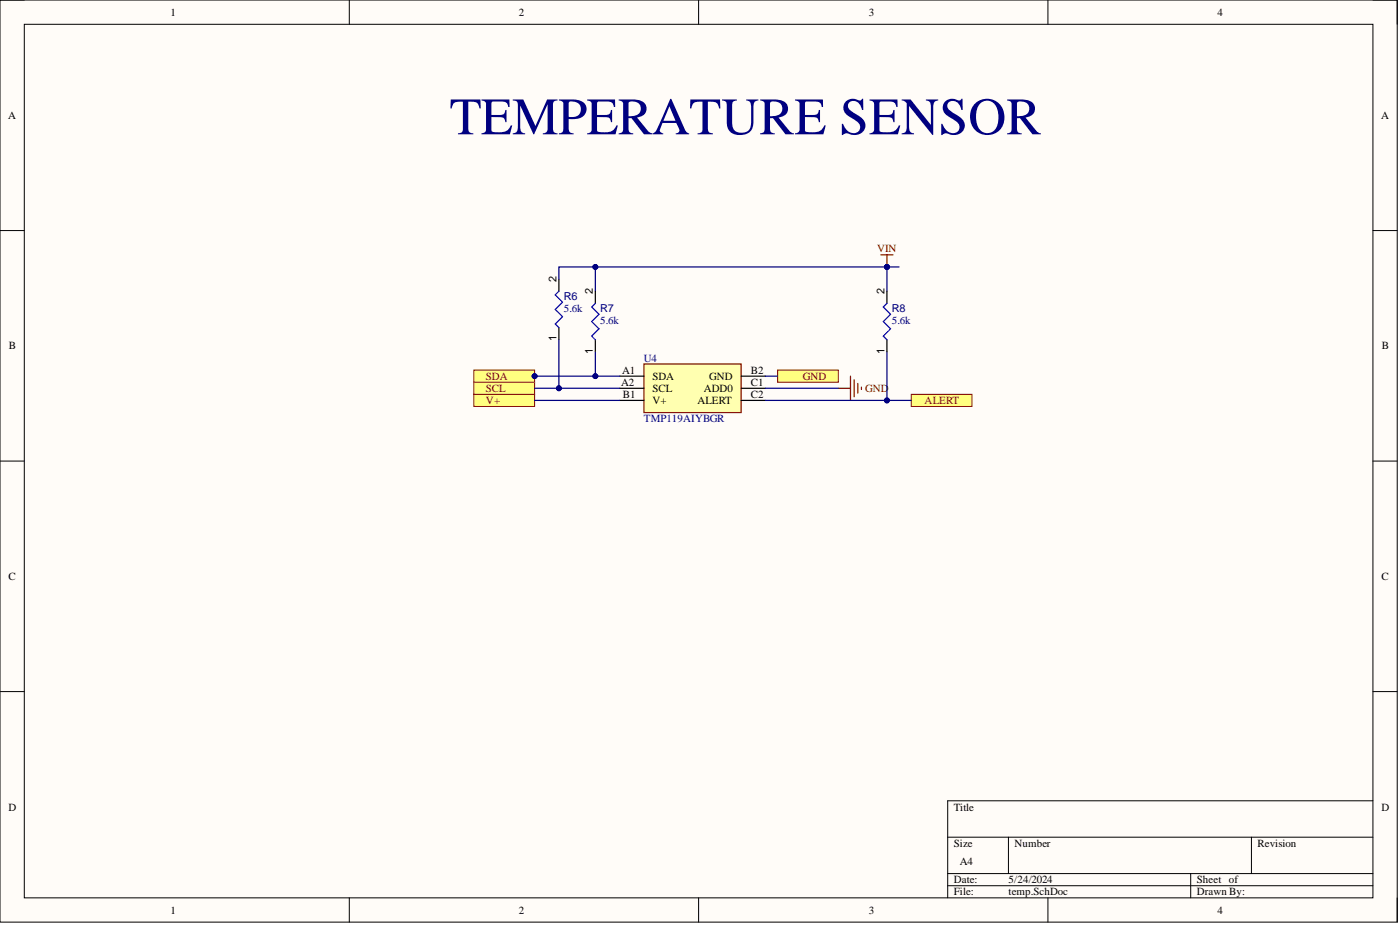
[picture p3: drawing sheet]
<svg xmlns="http://www.w3.org/2000/svg" width="292mm" height="193mm" viewBox="0 0 292 193" stroke-linecap="round" stroke-linejoin="round" font-family="sans-serif">
<path d="M0 0h291.5v192.4h-291.5z" fill-rule="evenodd" fill="#fffcf8"/>
<path d="M0 0h291.5v192.4h-291.5z" fill="none" stroke="#000" stroke-width=".21"/>
<path d="M5.1 5.1h281.4v182.2h-281.4z" fill-rule="evenodd" fill="#fffcf8"/>
<g fill="none" stroke="#000" stroke-width=".21">
<path d="M0 0h5.1M5.1 5.1h281.4v182.2h-281.4zM72.9 0v5.1M145.8 0v5.1M218.6 0v5.1M286.5 0h5v5.1M0 48.1h5.1M286.5 48.1h5M0 96.2h5.1M286.5 96.2h5M0 144.3h5.1M286.5 144.3h5"/>
<path d="M197.7 174.7h88.8M210.4 174.7v7.5M261.1 174.7v7.5M286.5 167.1h-88.8v20.2M72.9 187.3v5.1M145.8 187.3v5.1M197.7 182.2h88.8M197.7 184.8h88.8M218.6 187.3v5.1M248.4 182.2v5.1M291.5 187.3v5.1"/>
</g>
<path d="M183.8 53.2h2.5M185.1 53.2v2.5" fill="none" stroke="#800000" stroke-width=".25"/>
<circle cx="185.1" cy="55.7" r=".51" fill="#000080"/>
<circle cx="185.1" cy="55.7" r=".51" fill="none" stroke="#000080" stroke-width=".21"/>
<path d="M162.2 77.2h12.7v2.5h-12.7z" fill-rule="evenodd" fill="#ffff80"/>
<path d="M162.2 77.2h12.7v2.5h-12.7z" fill="none" stroke="#800000" stroke-width=".21"/>
<path d="M190.1 82.3h12.7v2.5h-12.7z" fill-rule="evenodd" fill="#ffff80"/>
<path d="M190.1 82.3h12.7v2.5h-12.7z" fill="none" stroke="#800000" stroke-width=".21"/>
<path d="M98.9 82.3h12.6v2.5h-12.6z" fill-rule="evenodd" fill="#ffff80"/>
<path d="M98.9 82.3h12.6v2.5h-12.6z" fill="none" stroke="#800000" stroke-width=".21"/>
<path d="M98.9 79.7h12.6v2.6h-12.6z" fill-rule="evenodd" fill="#ffff80"/>
<path d="M98.9 79.7h12.6v2.6h-12.6z" fill="none" stroke="#800000" stroke-width=".21"/>
<path d="M98.9 77.2h12.6v2.5h-12.6z" fill-rule="evenodd" fill="#ffff80"/>
<path d="M98.9 77.2h12.6v2.5h-12.6z" fill="none" stroke="#800000" stroke-width=".21"/>
<path d="M177.4 78.5v5M178.2 79.2v3.6M179 80v2M174.9 81h2.5M179.7 80.7v.6" fill="none" stroke="#800000" stroke-width=".25"/>
<path d="M134.4 75.9h20.2v10.2h-20.2z" fill-rule="evenodd" fill="#ffffb0"/>
<path d="M134.4 75.9h20.2v10.2h-20.2z" fill="none" stroke="#800000" stroke-width=".25"/>
<path d="M116.6 58.2v2.6M116.6 68.3v2.6M129.3 78.5h5.1M154.6 78.5h5.1M129.3 81h5.1M129.3 83.5h5.1M154.6 81h5.1M154.6 83.5h5.1" fill="none" stroke="#000" stroke-width=".25"/>
<path d="M116.6 60.8l-.8 .7 1.6 1.5-1.6 1.5 1.6 1.6-1.6 1.5 .8 .7" fill="none" stroke="#00f" stroke-width=".25"/>
<path d="M185.1 73.4v10.1" fill="none" stroke="#000080" stroke-width=".25"/>
<circle cx="185.1" cy="83.5" r=".51" fill="#000080"/>
<circle cx="185.1" cy="83.5" r=".51" fill="none" stroke="#000080" stroke-width=".21"/>
<path d="M124.2 55.7v5.1M159.7 78.5h2.5M111.5 83.5h17.8M159.7 81h15.2" fill="none" stroke="#000080" stroke-width=".25"/>
<circle cx="124.2" cy="55.7" r=".51" fill="#000080"/>
<circle cx="124.2" cy="55.7" r=".51" fill="none" stroke="#000080" stroke-width=".21"/>
<path d="M185.1 55.7v5.1" fill="none" stroke="#000080" stroke-width=".25"/>
<circle cx="185.1" cy="55.7" r=".51" fill="#000080"/>
<circle cx="185.1" cy="55.7" r=".51" fill="none" stroke="#000080" stroke-width=".21"/>
<path d="M116.6 70.9v10.1" fill="none" stroke="#000080" stroke-width=".25"/>
<circle cx="116.6" cy="81" r=".51" fill="#000080"/>
<circle cx="116.6" cy="81" r=".51" fill="none" stroke="#000080" stroke-width=".21"/>
<path d="M124.2 60.8v2.5M124.2 70.9v2.5" fill="none" stroke="#000" stroke-width=".25"/>
<path d="M124.2 63.3l-.7 .7 1.5 1.6-1.5 1.5 1.5 1.5-1.5 1.5 .7 .8" fill="none" stroke="#00f" stroke-width=".25"/>
<path d="M124.2 73.4v5.1" fill="none" stroke="#000080" stroke-width=".25"/>
<circle cx="124.2" cy="78.5" r=".51" fill="#000080"/>
<circle cx="124.2" cy="78.5" r=".51" fill="none" stroke="#000080" stroke-width=".21"/>
<path d="M185.1 60.8v2.5M185.1 70.9v2.5" fill="none" stroke="#000" stroke-width=".25"/>
<path d="M185.1 63.3l-.8 .7 1.5 1.6-1.5 1.5 1.5 1.5-1.5 1.5 .8 .8" fill="none" stroke="#00f" stroke-width=".25"/>
<path d="M111 78.5h18.3" fill="none" stroke="#000080" stroke-width=".25"/>
<circle cx="124.2" cy="78.5" r=".51" fill="#000080"/>
<circle cx="124.2" cy="78.5" r=".51" fill="none" stroke="#000080" stroke-width=".21"/>
<path d="M111.5 81h17.8" fill="none" stroke="#000080" stroke-width=".25"/>
<circle cx="116.6" cy="81" r=".51" fill="#000080"/>
<circle cx="116.6" cy="81" r=".51" fill="none" stroke="#000080" stroke-width=".21"/>
<path d="M159.7 83.5h30.4" fill="none" stroke="#000080" stroke-width=".25"/>
<circle cx="185.1" cy="83.5" r=".51" fill="#000080"/>
<circle cx="185.1" cy="83.5" r=".51" fill="none" stroke="#000080" stroke-width=".21"/>
<path d="M187.6 55.7h-71v2.5" fill="none" stroke="#000080" stroke-width=".25"/>
<circle cx="124.2" cy="55.7" r=".51" fill="#000080"/>
<circle cx="124.2" cy="55.7" r=".51" fill="none" stroke="#000080" stroke-width=".21"/>
<circle cx="185.1" cy="55.7" r=".51" fill="#000080"/>
<circle cx="185.1" cy="55.7" r=".51" fill="none" stroke="#000080" stroke-width=".21"/>
<text font-size="11" fill="#000080" x="93.8" y="28">TEMPERATURE SENSOR</text>
<text font-size="2.5" fill="#000080" x="98.8" y="79">POSDA</text>
<g font-size="2.3">
<text x="35.6" y="3.3">1</text>
<text x="108.2" y="3.3">2</text>
<text x="181.3" y="3.3">3</text>
<text x="254" y="3.3">4</text>
<text x="1.7" y="24.8">A</text>
<text x="288.1" y="24.8">A</text>
<text x="116.1" y="58.7" transform="rotate(-90 116.1 58.7)">2</text>
<text x="123.7" y="61.3" transform="rotate(-90 123.7 61.3)">2</text>
<text x="184.5" y="61.3" transform="rotate(-90 184.5 61.3)">2</text>
<text x="116.1" y="71.2" transform="rotate(-90 116.1 71.2)">1</text>
<text x="1.9" y="72.9">B</text>
<text x="123.7" y="73.7" transform="rotate(-90 123.7 73.7)">1</text>
<text x="129.8" y="78">A1</text>
<text x="156.7" y="78">B2</text>
<text x="184.5" y="73.7" transform="rotate(-90 184.5 73.7)">1</text>
<text x="288.3" y="72.9">B</text>
<text x="129.6" y="80.5">A2</text>
<text x="130" y="83">B1</text>
<text x="136.1" y="79.2">SDA</text>
<text x="136.1" y="81.8">SCL</text>
<text x="146.9" y="81.8">ADD0</text>
<text x="148" y="79.2">GND</text>
<text x="156.7" y="80.5">C1</text>
<text x="156.7" y="83">C2</text>
<text x="136.1" y="84.3">V+</text>
<text x="145.5" y="84.3">ALERT</text>
<text x="1.8" y="121">C</text>
<text x="288.2" y="121">C</text>
<text x="1.8" y="169.1">D</text>
<text x="199" y="169.1">Title</text>
<text x="288.2" y="169.1">D</text>
<text x="199" y="176.7">Size</text>
<text x="211.7" y="176.7">Number</text>
<text x="262.4" y="176.7">Revision</text>
<text x="199" y="184.3">Date:</text>
<text x="200.3" y="180.5">A4</text>
<text x="210.4" y="184.3">5/24/2024</text>
<text x="249.7" y="184.3">Sheet of</text>
<text x="35.6" y="190.6">1</text>
<text x="108.2" y="190.6">2</text>
<text x="181.3" y="190.6">3</text>
<text x="199" y="186.8">File:</text>
<text x="210.4" y="186.8">temp.SchDoc</text>
<text x="249.7" y="186.8">Drawn By:</text>
<text x="254" y="190.6">4</text>
</g>
<g font-size="2.3" fill="#800000">
<text x="183" y="52.7">VIN</text>
<text x="101.4" y="81.8">SCL</text>
<text x="101.4" y="79.2">SDA</text>
<text x="167.5" y="79.2">GND</text>
<text x="180.5" y="81.8">GND</text>
<text x="101.4" y="84.3">V+</text>
<text x="192.9" y="84.3">ALERT</text>
</g>
<g font-size="2.3" fill="#000080">
<text x="117.6" y="65.1">5.6k</text>
<text x="117.6" y="62.5">R6</text>
<text x="125.2" y="65.1">R7</text>
<text x="186.1" y="65.1">R8</text>
<text x="125.2" y="67.6">5.6k</text>
<text x="186.1" y="67.6">5.6k</text>
<text x="134.4" y="75.4">U4</text>
<text x="134.4" y="88.1">TMP119AIYBGR</text>
</g>
</svg>
